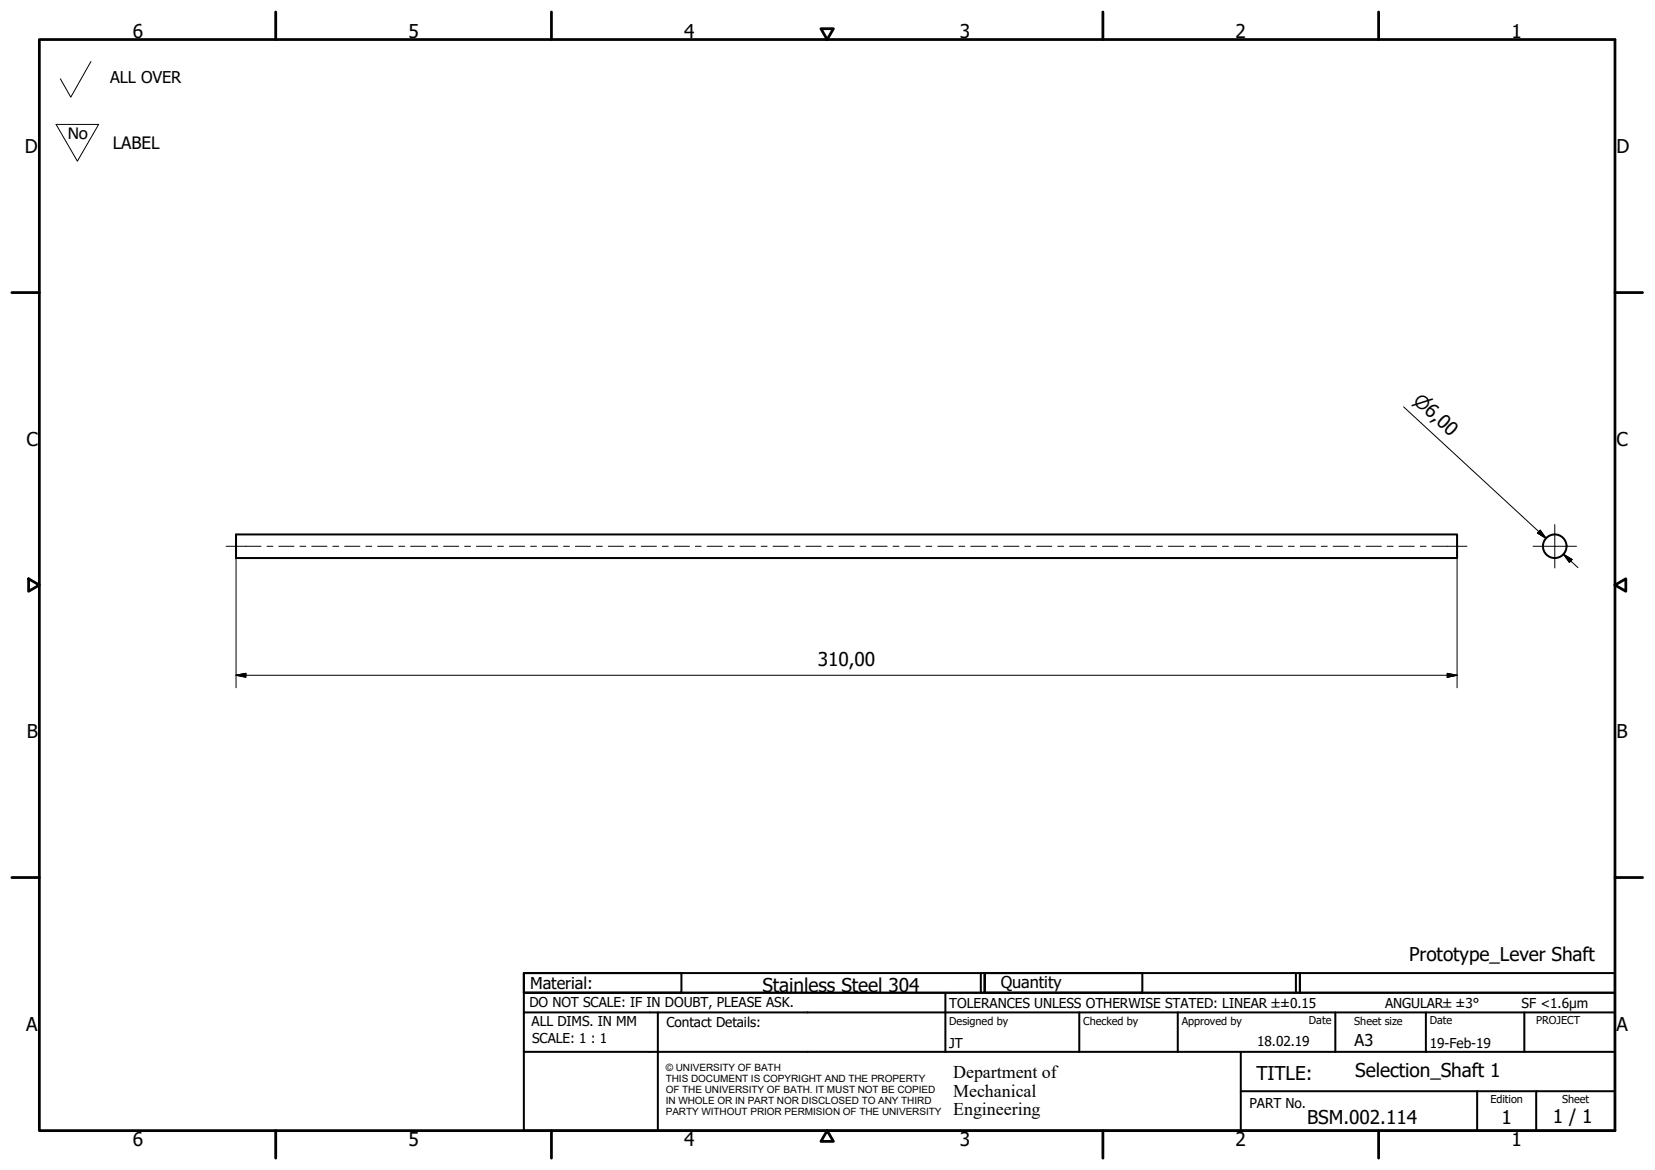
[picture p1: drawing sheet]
<svg xmlns="http://www.w3.org/2000/svg" width="420mm" height="297mm" viewBox="0 0 420 297" stroke-linecap="round" stroke-linejoin="round" font-family="sans-serif">
<!-- layer: Visible (ISO) -->
<g fill="none" stroke="#000" stroke-width=".51">
<path d="M59.9 135.7h310v6h-310z"/>
<circle cx="394.7" cy="138.7" r="3"/>
</g>
<!-- layer: Border (ISO) -->
<g fill="none" stroke="#000" stroke-width=".7">
<path d="M10 10h400v277h-400zM70 3v7M140 3v7M208.4 7.3h3.2l-1.6 2.7zM280 3v7M350 3v7M3 74.3h7M410 74.3h7M7.3 146.9l2.7 1.6-2.7 1.6zM410 148.5l2.7-1.6v3.2zM3 222.8h7M410 222.8h7"/>
<path d="M70 287v7M140 287v7M210 287l1.6 2.8h-3.2zM280 287v7M350 287v7"/>
</g>
<!-- layer: Title (ISO) -->
<g fill="none" stroke="#000" stroke-width=".51">
<path d="M133 247h40v5h-40zM133 247h117v5h-117zM133 257v-5h277v5M133 257h277v30h-277zM167 257v30M240 252v15M249 247v5M250 247h40v5h-40zM250 247h80v5h-80zM274 257v10M299 257v10M329 247v5"/>
<path d="M330 247h80v5h-80zM339 257v10M362 257v10M387 257v10M133 267h277M315 277h95M315 267v20M375 277v10M390 277v10"/>
</g>
<!-- layer: Sketch Geometry (ISO) -->
<path d="M23.1 15.6l-5.1 9.1-2.7-4.7M14.2 31.6h10.8l-5.4 9.3z" fill="none" stroke="#000" stroke-width=".25"/>
<!-- layer: Centerline (ISO) -->
<g fill="none" stroke="#000" stroke-width=".25">
<path d="M57.4 138.7h8.9M67.8 138.7h1.5M70.8 138.7h3.8M76.1 138.7h1.5M79.1 138.7h3.9M84.5 138.7h1.5M87.5 138.7h3.9M92.9 138.7h1.5M95.9 138.7h3.8M101.2 138.7h1.5M104.2 138.7h3.9M109.6 138.7h1.5"/>
<path d="M112.6 138.7h3.9M118 138.7h1.5M121 138.7h3.8M126.3 138.7h1.5M129.3 138.7h3.9M134.7 138.7h1.5M137.7 138.7h3.9M143.1 138.7h1.5M146.1 138.7h3.8M151.4 138.7h1.5M154.4 138.7h3.9M159.8 138.7h1.5"/>
<path d="M162.8 138.7h3.8M168.1 138.7h1.6M171.2 138.7h3.8M176.5 138.7h1.5M179.5 138.7h3.9M184.9 138.7h1.5M187.9 138.7h3.8M193.3 138.7h1.5M196.3 138.7h3.8M201.6 138.7h1.5M204.6 138.7h3.9M210 138.7h1.5"/>
<path d="M213 138.7h3.9M218.4 138.7h1.4M221.3 138.7h3.9M226.7 138.7h1.5M229.7 138.7h3.9M235.1 138.7h1.5M238.1 138.7h3.8M243.4 138.7h1.5M246.4 138.7h3.9M251.8 138.7h1.5M254.8 138.7h3.9M260.2 138.7h1.5"/>
<path d="M263.2 138.7h3.8M268.5 138.7h1.5M271.5 138.7h3.9M276.9 138.7h1.5M279.9 138.7h3.9M285.3 138.7h1.5M288.3 138.7h3.8M293.6 138.7h1.5M296.6 138.7h3.9M302 138.7h1.5M305 138.7h3.9M310.4 138.7h1.4"/>
<path d="M313.4 138.7h3.8M318.7 138.7h1.5M321.7 138.7h3.9M327.1 138.7h1.5M330.1 138.7h3.8M335.4 138.7h1.6M338.5 138.7h3.8M343.8 138.7h1.5M346.8 138.7h3.9M352.2 138.7h1.5M355.2 138.7h3.9M360.6 138.7h1.5"/>
<path d="M363.5 138.7h8.9"/>
</g>
<!-- layer: Center Mark (ISO) -->
<path d="M389.2 138.7h11M394.7 133.2v11" fill="none" stroke="#000" stroke-width=".25"/>
<!-- layer: Dimension (ISO) -->
<path d="M356.3 103.3l36.2 33.4-1.8-1.7M391 134.6l1.5 2.1-2.2-1.4zM59.9 141.7v32.9M369.9 141.7v32.9M396.9 140.7l2.2 1.4-.7 .7zM396.9 140.7l3.7 3.4M59.9 171.4l2.5-.5v1zM59.9 171.4h310M367.4 170.9l2.5 .5-2.5 .5z" fill="none" stroke="#000" stroke-width=".25"/>
<path d="M390.3 135.3l2.2 1.4zM391 134.6l1.5 2.1-2.2-1.4zM396.9 140.7l2.2 1.4zM396.9 140.7l2.2 1.4-.7 .7zM59.9 171.4l2.5-.5zM59.9 171.4l2.5-.5v1zM367.4 171.9l2.5-.5zM367.4 170.9l2.5 .5-2.5 .5z" fill="#000" stroke="#000" stroke-width=".25"/>
<g font-size="4.8">
<text x="33.7" y="9.6">6</text>
<text x="103.7" y="9.6">5</text>
<text x="173.7" y="9.6">4</text>
<text x="243.7" y="9.6">3</text>
<text x="313.7" y="9.6">2</text>
<text x="383.7" y="9.6">1</text>
<text x="6.3" y="38.9">D</text>
<text x="410.4" y="38.9">D</text>
<text x="6.7" y="113.2">C</text>
<text x="410.4" y="113.2">C</text>
<text x="207.6" y="169">310,00</text>
<text x="6.8" y="187.4">B</text>
<text x="410.4" y="187.4">B</text>
<text x="357.7" y="243.9">Prototype_Lever Shaft</text>
<text x="193.5" y="251.9">Stainless Steel 304</text>
<text x="6.7" y="261.7">A</text>
<text x="410.4" y="261.7">A</text>
<text x="319" y="274.2">TITLE:</text>
<text x="344.1" y="273.5">Selection_Shaft 1</text>
<text x="331.9" y="285.3">BSM.002.114</text>
<text x="381.2" y="285.3">1</text>
<text x="394.2" y="285">1 / 1</text>
<text x="33.7" y="291">6</text>
<text x="103.7" y="290.9">5</text>
<text x="173.7" y="290.9">4</text>
<text x="243.7" y="291">3</text>
<text x="313.7" y="291">2</text>
<text x="383.7" y="290.9">1</text>
</g>
<text font-size="4.7" x="17.1" y="35.4">No</text>
<g font-size="4.6">
<text x="358.5" y="102.1" transform="rotate(43 358.5 102.1)">⌀6,00</text>
<text x="242" y="273.7">Department of</text>
<text x="242" y="278.4">Mechanical</text>
<text x="242" y="283.2">Engineering</text>
</g>
<text font-size="4.3" x="28.6" y="37.8">LABEL</text>
<g font-size="4.1">
<text x="28" y="21.1">ALL OVER</text>
<text x="134.6" y="251.1">Material:</text>
<text x="254" y="250.8">Quantity</text>
<text x="343.9" y="265.6">A3</text>
</g>
<g font-size="3.5">
<text x="134.4" y="255.6">DO NOT SCALE: IF IN DOUBT, PLEASE ASK.</text>
<text x="241" y="256">TOLERANCES UNLESS OTHERWISE STATED: LINEAR ±±0.15</text>
<text x="351.6" y="256">ANGULAR±±3°</text>
<text x="386.3" y="256">SF &lt;1.6µm</text>
<text x="134.9" y="260.6">ALL DIMS. IN MM</text>
<text x="169.2" y="260.6">Contact Details:</text>
<text x="135.1" y="264.8">SCALE: 1 : 1</text>
<text x="241" y="266">JT</text>
<text x="319.2" y="265.5">18.02.19</text>
<text x="363" y="266">19-Feb-19</text>
<text x="317.2" y="281.2">PART No.</text>
</g>
<g font-size="2.8">
<text x="241" y="260.1">Designed by</text>
<text x="275" y="260.1">Checked by</text>
<text x="300" y="260.1">Approved by</text>
<text x="332.3" y="260">Date</text>
<text x="343.8" y="260.1">Sheet size</text>
<text x="363" y="260">Date</text>
<text x="390" y="260.1">PROJECT</text>
<text x="378.4" y="280.1">Edition</text>
<text x="396.6" y="280.1">Sheet</text>
</g>
<g font-size="2.5">
<text x="169" y="271.9">© UNIVERSITY OF BATH</text>
<text x="169" y="274.7">THIS DOCUMENT IS COPYRIGHT AND THE PROPERTY</text>
<text x="169" y="277.5">OF THE UNIVERSITY OF BATH. IT MUST NOT BE COPIED</text>
<text x="169" y="280.4">IN WHOLE OR IN PART NOR DISCLOSED TO ANY THIRD</text>
<text x="169" y="283.2">PARTY WITHOUT PRIOR PERMISION OF THE UNIVERSITY</text>
</g>
</svg>
